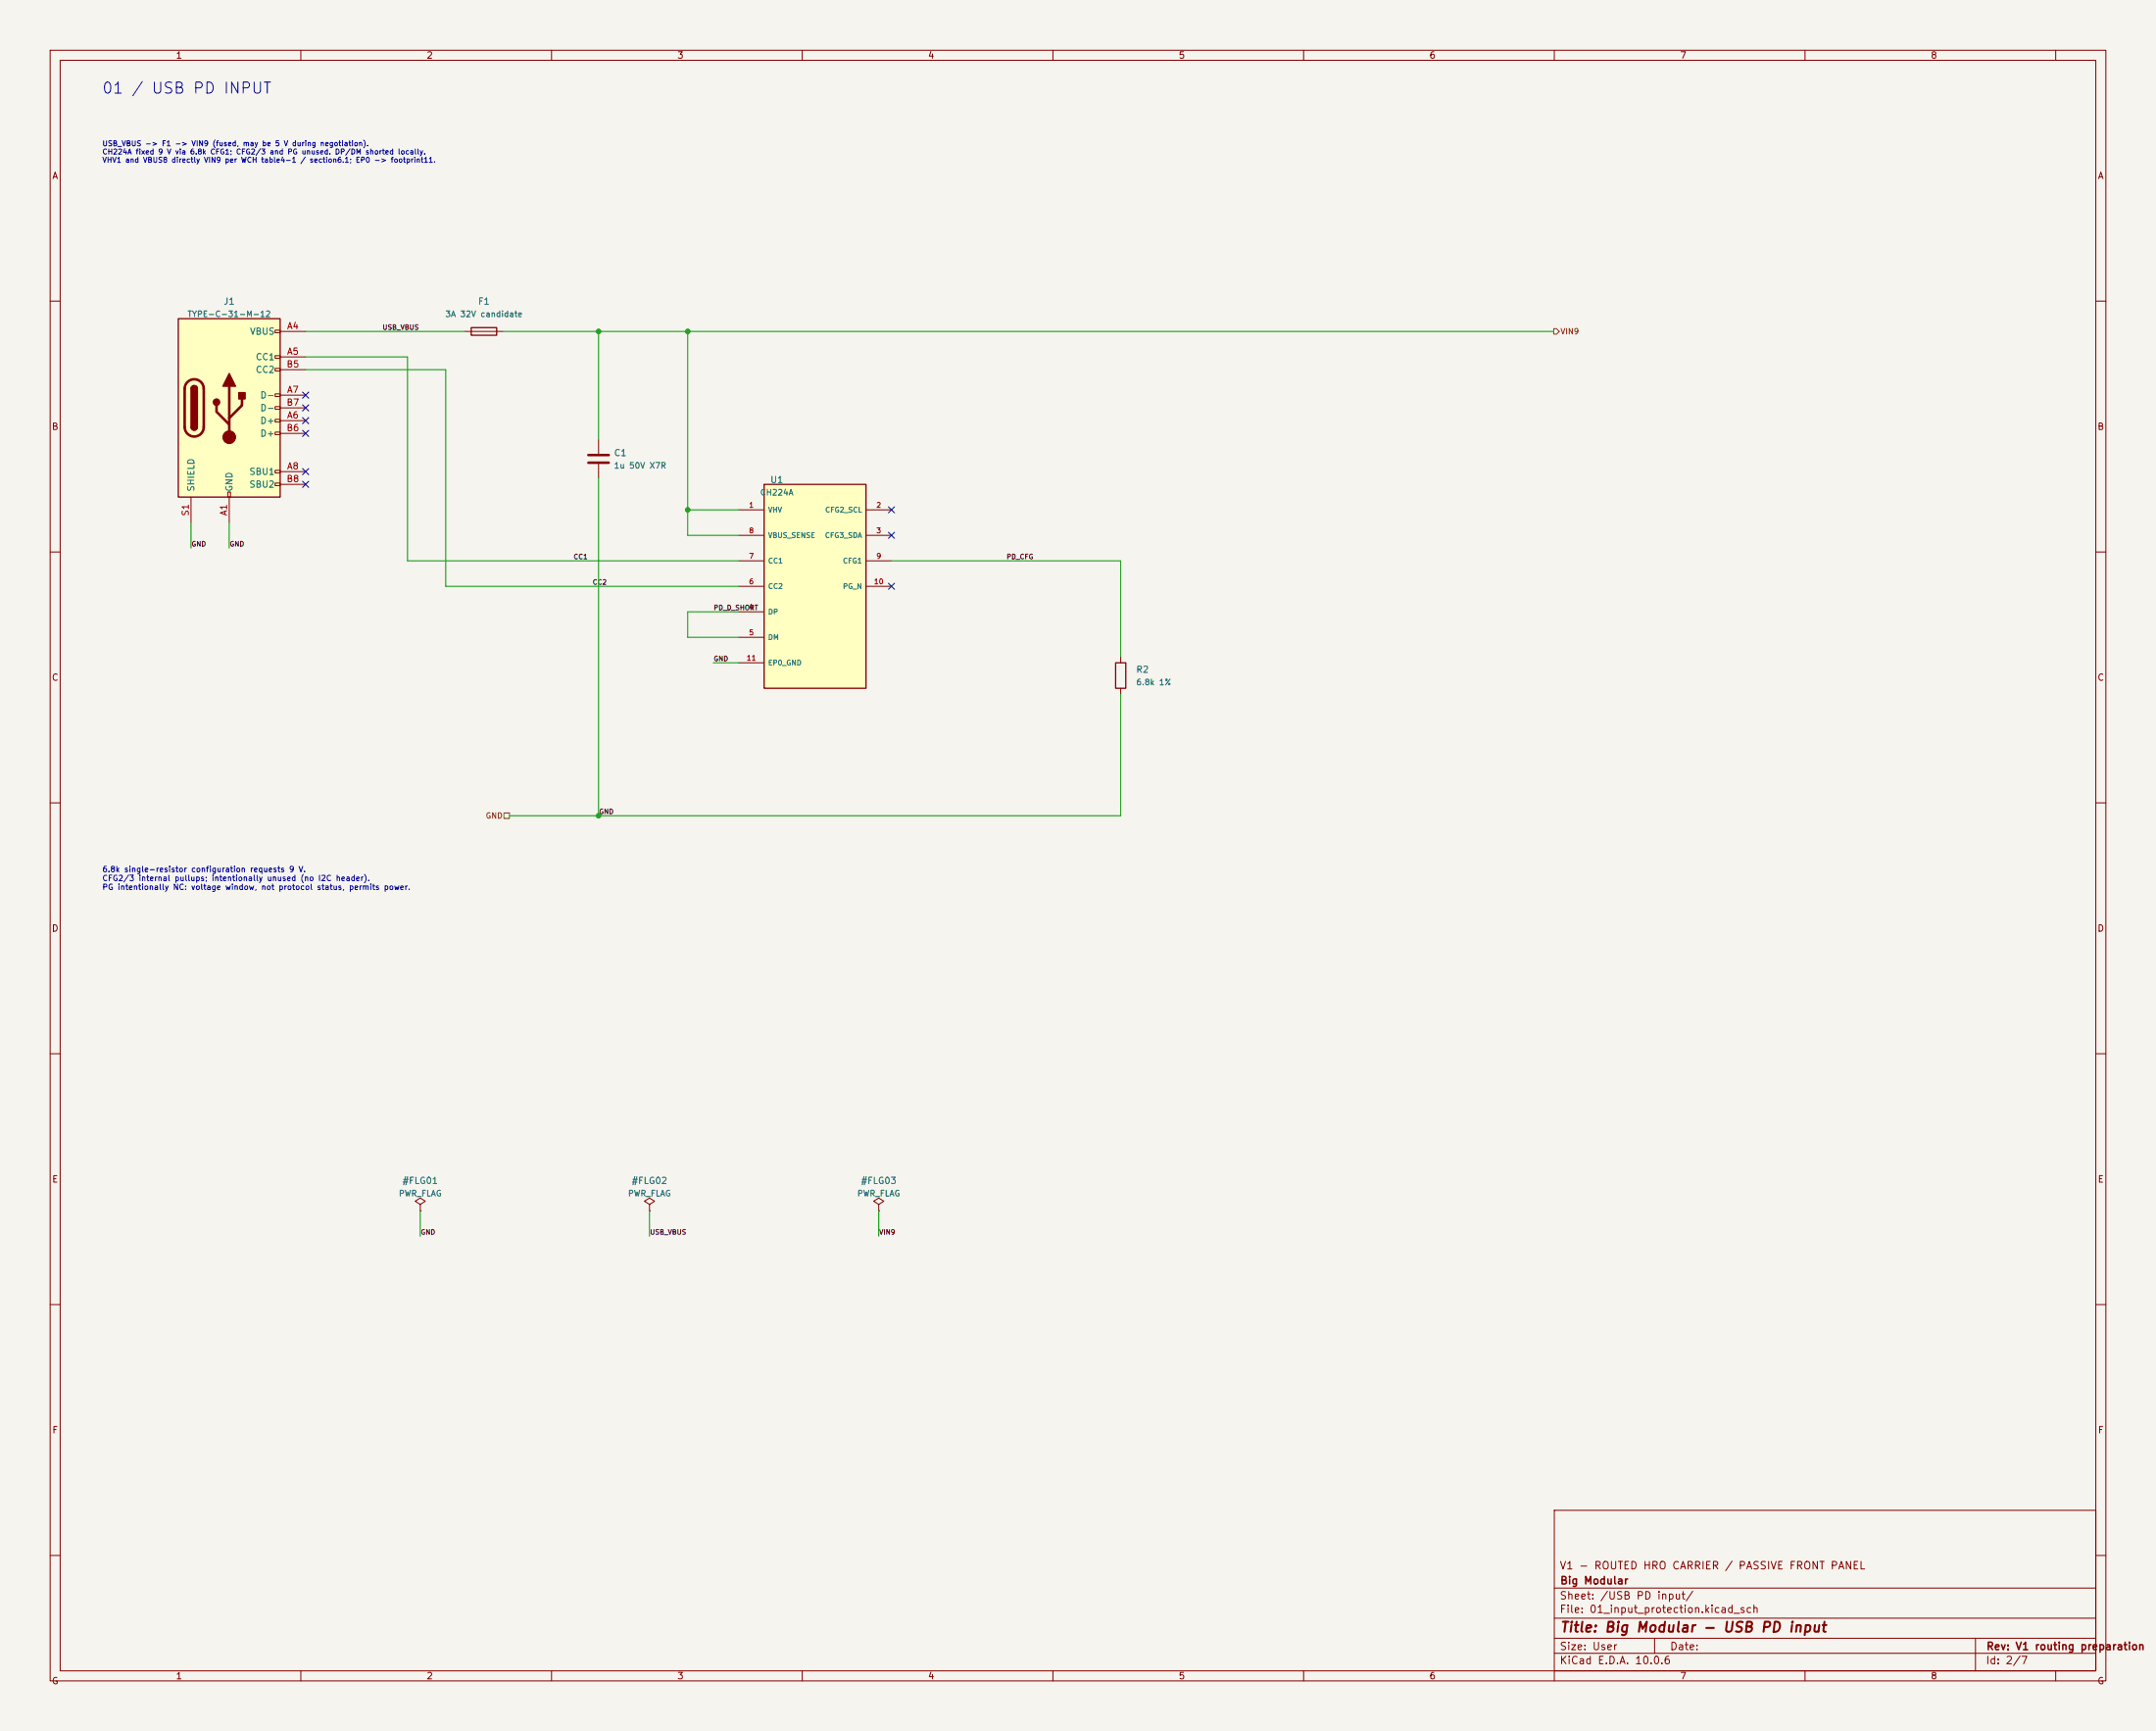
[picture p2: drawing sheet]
(kicad_sch
 (version 20260306)
 (generator "eeschema")
 (generator_version "10.0")
 (paper "User" 430 345)
 (title_block
  (title "Big Modular - USB PD input")
  (rev "V1 routing preparation")
  (company "Big Modular")
  (comment 1 "V1 - ROUTED HRO CARRIER / PASSIVE FRONT PANEL"))
 (lib_symbols
  (symbol "BigModular:CH224A"
   (pin_names
    (offset 0.7)) (exclude_from_sim no) (in_bom yes) (on_board yes)
   (in_pos_files yes)
   (duplicate_pin_numbers_are_jumpers no)
   (property "Reference" "U" (at 0 3 0) (show_name no) (do_not_autoplace no) (effects (font (size 1.27 1.27))))
   (property "Value" "CH224A" (at 0 0 0) (show_name no) (do_not_autoplace no) (effects (font (size 1.27 1.27))))
   (property "Footprint" "" (at 0 0 0) (show_name no) (do_not_autoplace no) (hide yes) (effects (font (size 1.27 1.27))))
   (property "Datasheet" "https://done.land/assets/files/ch224a_datasheet.pdf" (at 0 0 0) (show_name no) (do_not_autoplace no) (hide yes) (effects (font (size 1.27 1.27))))
   (property "Description" "" (at 0 0 0) (show_name no) (do_not_autoplace no) (hide yes) (effects (font (size 1.27 1.27))))
   (symbol "CH224A_0_1"
    (rectangle (start -10.16 20.32) (end 10.16 -20.32) (stroke (width 0.254) (type default)) (fill (type background))))
   (symbol "CH224A_1_1"
    (pin power_in line (at -15.24 15.24 0) (length 5.08) (name "VHV" (effects (font (size 1 1)))) (number "1" (effects (font (size 1 1)))))
    (pin input line (at 15.24 15.24 180) (length 5.08) (name "CFG2_SCL" (effects (font (size 1 1)))) (number "2" (effects (font (size 1 1)))))
    (pin bidirectional line (at 15.24 10.16 180) (length 5.08) (name "CFG3_SDA" (effects (font (size 1 1)))) (number "3" (effects (font (size 1 1)))))
    (pin bidirectional line (at -15.24 -5.08 0) (length 5.08) (name "DP" (effects (font (size 1 1)))) (number "4" (effects (font (size 1 1)))))
    (pin bidirectional line (at -15.24 -10.16 0) (length 5.08) (name "DM" (effects (font (size 1 1)))) (number "5" (effects (font (size 1 1)))))
    (pin bidirectional line (at -15.24 0 0) (length 5.08) (name "CC2" (effects (font (size 1 1)))) (number "6" (effects (font (size 1 1)))))
    (pin bidirectional line (at -15.24 5.08 0) (length 5.08) (name "CC1" (effects (font (size 1 1)))) (number "7" (effects (font (size 1 1)))))
    (pin input line (at -15.24 10.16 0) (length 5.08) (name "VBUS_SENSE" (effects (font (size 1 1)))) (number "8" (effects (font (size 1 1)))))
    (pin input line (at 15.24 5.08 180) (length 5.08) (name "CFG1" (effects (font (size 1 1)))) (number "9" (effects (font (size 1 1)))))
    (pin open_collector line (at 15.24 0 180) (length 5.08) (name "PG_N" (effects (font (size 1 1)))) (number "10" (effects (font (size 1 1)))))
    (pin power_in line (at -15.24 -15.24 0) (length 5.08) (name "EP0_GND" (effects (font (size 1 1)))) (number "11" (effects (font (size 1 1))))))
   (embedded_fonts no))
  (symbol "BigModular:HRO_TYPE_C_31_M_12" (pin_names (offset 1.016)) (exclude_from_sim no) (in_bom yes) (on_board yes) (in_pos_files yes) (duplicate_pin_numbers_are_jumpers no) (property "Reference" "J" (at 0 22.225 0) (show_name no) (do_not_autoplace no) (effects (font (size 1.27 1.27)))) (property "Value" "TYPE-C-31-M-12" (at 0 19.685 0) (show_name no) (do_not_autoplace no) (effects (font (size 1.27 1.27)))) (property "Footprint" "BigModular:HRO-TYPE-C-31-M-12" (at 3.81 0 0) (show_name no) (do_not_autoplace no) (hide yes) (effects (font (size 1.27 1.27)))) (property "Datasheet" "https://datasheet.lcsc.com/datasheet/pdf/9e56b777c022540fcce7c7f67825f55e.pdf?productCode=C165948" (at 3.81 0 0) (show_name no) (do_not_autoplace no) (hide yes) (effects (font (size 1.27 1.27)))) (property "Description" "HRO 16-contact USB-C; 12 PCB lands plus shell; paired GND/VBUS contacts share lands" (at 0 0 0) (show_name no) (do_not_autoplace no) (hide yes) (effects (font (size 1.27 1.27)))) (property "ki_keywords" "usb universal serial bus type-C USB2.0" (at 0 0 0) (show_name no) (do_not_autoplace no) (hide yes) (effects (font (size 1.27 1.27)))) (property "ki_fp_filters" "HRO-TYPE-C-31-M-12" (at 0 0 0) (show_name no) (do_not_autoplace no) (hide yes) (effects (font (size 1.27 1.27)))) (symbol "HRO_TYPE_C_31_M_12_0_0" (rectangle (start -0.254 -17.78) (end 0.254 -16.764) (stroke (width 0) (type default)) (fill (type none))) (rectangle (start 10.16 15.494) (end 9.144 14.986) (stroke (width 0) (type default)) (fill (type none))) (rectangle (start 10.16 10.414) (end 9.144 9.906) (stroke (width 0) (type default)) (fill (type none))) (rectangle (start 10.16 7.874) (end 9.144 7.366) (stroke (width 0) (type default)) (fill (type none))) (rectangle (start 10.16 2.794) (end 9.144 2.286) (stroke (width 0) (type default)) (fill (type none))) (rectangle (start 10.16 0.254) (end 9.144 -0.254) (stroke (width 0) (type default)) (fill (type none))) (rectangle (start 10.16 -2.286) (end 9.144 -2.794) (stroke (width 0) (type default)) (fill (type none))) (rectangle (start 10.16 -4.826) (end 9.144 -5.334) (stroke (width 0) (type default)) (fill (type none))) (rectangle (start 10.16 -12.446) (end 9.144 -12.954) (stroke (width 0) (type default)) (fill (type none))) (rectangle (start 10.16 -14.986) (end 9.144 -15.494) (stroke (width 0) (type default)) (fill (type none)))) (symbol "HRO_TYPE_C_31_M_12_0_1" (rectangle (start -10.16 17.78) (end 10.16 -17.78) (stroke (width 0.254) (type default)) (fill (type background))) (polyline (pts (xy -8.89 -3.81) (xy -8.89 3.81)) (stroke (width 0.508) (type default)) (fill (type none))) (rectangle (start -7.62 -3.81) (end -6.35 3.81) (stroke (width 0.254) (type default)) (fill (type outline))) (arc (start -7.62 3.81) (mid -6.985 4.4423) (end -6.35 3.81) (stroke (width 0.254) (type default)) (fill (type none))) (arc (start -7.62 3.81) (mid -6.985 4.4423) (end -6.35 3.81) (stroke (width 0.254) (type default)) (fill (type outline))) (arc (start -8.89 3.81) (mid -6.985 5.7067) (end -5.08 3.81) (stroke (width 0.508) (type default)) (fill (type none))) (arc (start -5.08 -3.81) (mid -6.985 -5.7067) (end -8.89 -3.81) (stroke (width 0.508) (type default)) (fill (type none))) (arc (start -6.35 -3.81) (mid -6.985 -4.4423) (end -7.62 -3.81) (stroke (width 0.254) (type default)) (fill (type none))) (arc (start -6.35 -3.81) (mid -6.985 -4.4423) (end -7.62 -3.81) (stroke (width 0.254) (type default)) (fill (type outline))) (polyline (pts (xy -5.08 3.81) (xy -5.08 -3.81)) (stroke (width 0.508) (type default)) (fill (type none))) (circle (center -2.54 1.143) (radius 0.635) (stroke (width 0.254) (type default)) (fill (type outline))) (polyline (pts (xy -1.27 4.318) (xy 0 6.858) (xy 1.27 4.318) (xy -1.27 4.318)) (stroke (width 0.254) (type default)) (fill (type outline))) (polyline (pts (xy 0 -2.032) (xy 2.54 0.508) (xy 2.54 1.778)) (stroke (width 0.508) (type default)) (fill (type none))) (polyline (pts (xy 0 -3.302) (xy -2.54 -0.762) (xy -2.54 0.508)) (stroke (width 0.508) (type default)) (fill (type none))) (polyline (pts (xy 0 -5.842) (xy 0 4.318)) (stroke (width 0.508) (type default)) (fill (type none))) (circle (center 0 -5.842) (radius 1.27) (stroke (width 0) (type default)) (fill (type outline))) (rectangle (start 1.905 1.778) (end 3.175 3.048) (stroke (width 0.254) (type default)) (fill (type outline)))) (symbol "HRO_TYPE_C_31_M_12_1_1" (pin passive line (at 0 -22.86 90) (length 5.08) (name "GND" (effects (font (size 1.27 1.27)))) (number "A1" (effects (font (size 1.27 1.27))))) (pin passive line (at 15.24 15.24 180) (length 5.08) (name "VBUS" (effects (font (size 1.27 1.27)))) (number "A4" (effects (font (size 1.27 1.27))))) (pin bidirectional line (at 15.24 10.16 180) (length 5.08) (name "CC1" (effects (font (size 1.27 1.27)))) (number "A5" (effects (font (size 1.27 1.27))))) (pin bidirectional line (at 15.24 -2.54 180) (length 5.08) (name "D+" (effects (font (size 1.27 1.27)))) (number "A6" (effects (font (size 1.27 1.27))))) (pin bidirectional line (at 15.24 2.54 180) (length 5.08) (name "D-" (effects (font (size 1.27 1.27)))) (number "A7" (effects (font (size 1.27 1.27))))) (pin bidirectional line (at 15.24 -12.7 180) (length 5.08) (name "SBU1" (effects (font (size 1.27 1.27)))) (number "A8" (effects (font (size 1.27 1.27))))) (pin passive line (at 15.24 15.24 180) (length 5.08) (hide yes) (name "VBUS" (effects (font (size 1.27 1.27)))) (number "A9" (effects (font (size 1.27 1.27))))) (pin passive line (at 0 -22.86 90) (length 5.08) (hide yes) (name "GND" (effects (font (size 1.27 1.27)))) (number "A12" (effects (font (size 1.27 1.27))))) (pin bidirectional line (at 15.24 7.62 180) (length 5.08) (name "CC2" (effects (font (size 1.27 1.27)))) (number "B5" (effects (font (size 1.27 1.27))))) (pin bidirectional line (at 15.24 -5.08 180) (length 5.08) (name "D+" (effects (font (size 1.27 1.27)))) (number "B6" (effects (font (size 1.27 1.27))))) (pin bidirectional line (at 15.24 0 180) (length 5.08) (name "D-" (effects (font (size 1.27 1.27)))) (number "B7" (effects (font (size 1.27 1.27))))) (pin bidirectional line (at 15.24 -15.24 180) (length 5.08) (name "SBU2" (effects (font (size 1.27 1.27)))) (number "B8" (effects (font (size 1.27 1.27))))) (pin passive line (at -7.62 -22.86 90) (length 5.08) (name "SHIELD" (effects (font (size 1.27 1.27)))) (number "S1" (effects (font (size 1.27 1.27)))))) (embedded_fonts no))
  (symbol "BigModular:Device_C"
   (pin_numbers (hide yes))
   (pin_names
    (offset 0.254)) (exclude_from_sim no) (in_bom yes) (on_board yes)
   (in_pos_files yes)
   (duplicate_pin_numbers_are_jumpers no)
   (property "Reference" "C" (at 0.635 2.54 0) (show_name no) (do_not_autoplace no) (effects (font (size 1.27 1.27)) (justify left)))
   (property "Value" "C" (at 0.635 -2.54 0) (show_name no) (do_not_autoplace no) (effects (font (size 1.27 1.27)) (justify left)))
   (property "Footprint" "" (at 0.9652 -3.81 0) (show_name no) (do_not_autoplace no) (hide yes) (effects (font (size 1.27 1.27))))
   (property "Datasheet" "" (at 0 0 0) (show_name no) (do_not_autoplace no) (hide yes) (effects (font (size 1.27 1.27))))
   (property "Description" "Unpolarized capacitor" (at 0 0 0) (show_name no) (do_not_autoplace no) (hide yes) (effects (font (size 1.27 1.27))))
   (symbol "Device_C_0_1"
    (polyline (pts (xy -2.032 0.762) (xy 2.032 0.762)) (stroke (width 0.508) (type default)) (fill (type none)))
    (polyline (pts (xy -2.032 -0.762) (xy 2.032 -0.762)) (stroke (width 0.508) (type default)) (fill (type none))))
   (symbol "Device_C_1_1"
    (pin passive line (at 0 3.81 270) (length 2.794) (name "" (effects (font (size 1.27 1.27)))) (number "1" (effects (font (size 1.27 1.27)))))
    (pin passive line (at 0 -3.81 90) (length 2.794) (name "" (effects (font (size 1.27 1.27)))) (number "2" (effects (font (size 1.27 1.27))))))
   (embedded_fonts no))
  (symbol "BigModular:Device_Fuse"
   (pin_numbers (hide yes))
   (pin_names
    (offset 0)) (exclude_from_sim no) (in_bom yes) (on_board yes)
   (in_pos_files yes)
   (duplicate_pin_numbers_are_jumpers no)
   (property "Reference" "F" (at 2.032 0 90) (show_name no) (do_not_autoplace no) (effects (font (size 1.27 1.27))))
   (property "Value" "Fuse" (at -1.905 0 90) (show_name no) (do_not_autoplace no) (effects (font (size 1.27 1.27))))
   (property "Footprint" "" (at -1.778 0 90) (show_name no) (do_not_autoplace no) (hide yes) (effects (font (size 1.27 1.27))))
   (property "Datasheet" "" (at 0 0 0) (show_name no) (do_not_autoplace no) (hide yes) (effects (font (size 1.27 1.27))))
   (property "Description" "Fuse" (at 0 0 0) (show_name no) (do_not_autoplace no) (hide yes) (effects (font (size 1.27 1.27))))
   (symbol "Device_Fuse_0_1"
    (rectangle (start -0.762 -2.54) (end 0.762 2.54) (stroke (width 0.254) (type default)) (fill (type none)))
    (polyline (pts (xy 0 2.54) (xy 0 -2.54)) (stroke (width 0) (type default)) (fill (type none))))
   (symbol "Device_Fuse_1_1"
    (pin passive line (at 0 3.81 270) (length 1.27) (name "" (effects (font (size 1.27 1.27)))) (number "1" (effects (font (size 1.27 1.27)))))
    (pin passive line (at 0 -3.81 90) (length 1.27) (name "" (effects (font (size 1.27 1.27)))) (number "2" (effects (font (size 1.27 1.27))))))
   (embedded_fonts no))
  (symbol "BigModular:Device_R"
   (pin_numbers (hide yes))
   (pin_names
    (offset 0)) (exclude_from_sim no) (in_bom yes) (on_board yes)
   (in_pos_files yes)
   (duplicate_pin_numbers_are_jumpers no)
   (property "Reference" "R" (at 2.032 0 90) (show_name no) (do_not_autoplace no) (effects (font (size 1.27 1.27))))
   (property "Value" "R" (at 0 0 90) (show_name no) (do_not_autoplace no) (effects (font (size 1.27 1.27))))
   (property "Footprint" "" (at -1.778 0 90) (show_name no) (do_not_autoplace no) (hide yes) (effects (font (size 1.27 1.27))))
   (property "Datasheet" "" (at 0 0 0) (show_name no) (do_not_autoplace no) (hide yes) (effects (font (size 1.27 1.27))))
   (property "Description" "Resistor" (at 0 0 0) (show_name no) (do_not_autoplace no) (hide yes) (effects (font (size 1.27 1.27))))
   (symbol "Device_R_0_1"
    (rectangle (start -1.016 -2.54) (end 1.016 2.54) (stroke (width 0.254) (type default)) (fill (type none))))
   (symbol "Device_R_1_1"
    (pin passive line (at 0 3.81 270) (length 1.27) (name "" (effects (font (size 1.27 1.27)))) (number "1" (effects (font (size 1.27 1.27)))))
    (pin passive line (at 0 -3.81 90) (length 1.27) (name "" (effects (font (size 1.27 1.27)))) (number "2" (effects (font (size 1.27 1.27))))))
   (embedded_fonts no))
  (symbol "BigModular:power_PWR_FLAG"
   (power global)
   (pin_numbers (hide yes))
   (pin_names
    (offset 0) (hide yes)) (exclude_from_sim no) (in_bom yes) (on_board yes)
   (in_pos_files yes)
   (duplicate_pin_numbers_are_jumpers no)
   (property "Reference" "#FLG" (at 0 1.905 0) (show_name no) (do_not_autoplace no) (hide yes) (effects (font (size 1.27 1.27))))
   (property "Value" "PWR_FLAG" (at 0 3.81 0) (show_name no) (do_not_autoplace no) (effects (font (size 1.27 1.27))))
   (property "Footprint" "" (at 0 0 0) (show_name no) (do_not_autoplace no) (hide yes) (effects (font (size 1.27 1.27))))
   (property "Datasheet" "" (at 0 0 0) (show_name no) (do_not_autoplace no) (hide yes) (effects (font (size 1.27 1.27))))
   (property "Description" "Special symbol for telling ERC where power comes from" (at 0 0 0) (show_name no) (do_not_autoplace no) (hide yes) (effects (font (size 1.27 1.27))))
   (symbol "power_PWR_FLAG_0_0"
    (pin power_out line (at 0 0 90) (length 0) (name "" (effects (font (size 1.27 1.27)))) (number "1" (effects (font (size 1.27 1.27))))))
   (symbol "power_PWR_FLAG_0_1"
    (polyline (pts (xy 0 0) (xy 0 1.27) (xy -1.016 1.905) (xy 0 2.54) (xy 1.016 1.905) (xy 0 1.27)) (stroke (width 0) (type default)) (fill (type none))))
   (embedded_fonts no)))
 (text "01 / USB PD INPUT"
  (exclude_from_sim no)
  (at 20.32 17.78 0)
  (effects (font (size 2.2 2.2)) (justify left)))
 (text "6.8k single-resistor configuration requests 9 V.\nCFG2/3 internal pullups; intentionally unused (no I2C header).\nPG intentionally NC: voltage window, not protocol status, permits power."
  (exclude_from_sim no)
  (at 20.32 175.26 0)
  (effects (font (size 1.1 1.1)) (justify left)))
 (text "USB_VBUS -> F1 -> VIN9 (fused, may be 5 V during negotiation).\nCH224A fixed 9 V via 6.8k CFG1; CFG2/3 and PG unused. DP/DM shorted locally.\nVHV1 and VBUS8 directly VIN9 per WCH table4-1 / section6.1; EP0 -> footprint11."
  (exclude_from_sim no)
  (at 20.32 30.48 0)
  (effects (font (size 1.02 1.02)) (justify left)))
 (junction
  (at 119.38 162.56)
  (diameter 0)
  (color 0 0 0 0))
 (junction
  (at 119.38 66.04)
  (diameter 0)
  (color 0 0 0 0))
 (junction
  (at 137.16 101.6)
  (diameter 0)
  (color 0 0 0 0))
 (junction
  (at 137.16 66.04)
  (diameter 0)
  (color 0 0 0 0))
 (no_connect
  (at 60.96 81.28))
 (no_connect
  (at 60.96 83.82))
 (no_connect
  (at 60.96 86.36))
 (no_connect
  (at 60.96 78.74))
 (no_connect
  (at 177.8 106.68))
 (no_connect
  (at 60.96 93.98))
 (no_connect
  (at 177.8 101.6))
 (no_connect
  (at 60.96 96.52))
 (no_connect
  (at 177.8 116.84))
 (wire
  (pts (xy 119.38 162.56) (xy 223.52 162.56))
  (stroke (width 0) (type default)))
 (wire
  (pts (xy 223.52 138.43) (xy 223.52 162.56))
  (stroke (width 0) (type default)))
 (wire
  (pts (xy 119.38 66.04) (xy 119.38 87.63))
  (stroke (width 0) (type default)))
 (wire
  (pts (xy 81.28 71.12) (xy 81.28 111.76))
  (stroke (width 0) (type default)))
 (wire
  (pts (xy 223.52 111.76) (xy 223.52 130.81))
  (stroke (width 0) (type default)))
 (wire
  (pts (xy 60.96 71.12) (xy 81.28 71.12))
  (stroke (width 0) (type default)))
 (wire
  (pts (xy 88.9 73.66) (xy 88.9 116.84))
  (stroke (width 0) (type default)))
 (wire
  (pts (xy 100.33 66.04) (xy 119.38 66.04))
  (stroke (width 0) (type default)))
 (wire
  (pts (xy 137.16 106.68) (xy 147.32 106.68))
  (stroke (width 0) (type default)))
 (wire
  (pts (xy 175.26 241.3) (xy 175.26 246.38))
  (stroke (width 0) (type default)))
 (wire
  (pts (xy 60.96 73.66) (xy 88.9 73.66))
  (stroke (width 0) (type default)))
 (wire
  (pts (xy 119.38 95.25) (xy 119.38 162.56))
  (stroke (width 0) (type default)))
 (wire
  (pts (xy 81.28 111.76) (xy 147.32 111.76))
  (stroke (width 0) (type default)))
 (wire
  (pts (xy 45.72 104.14) (xy 45.72 109.22))
  (stroke (width 0) (type default)))
 (wire
  (pts (xy 119.38 66.04) (xy 137.16 66.04))
  (stroke (width 0) (type default)))
 (wire
  (pts (xy 137.16 101.6) (xy 147.32 101.6))
  (stroke (width 0) (type default)))
 (wire
  (pts (xy 137.16 101.6) (xy 137.16 106.68))
  (stroke (width 0) (type default)))
 (wire
  (pts (xy 38.1 104.14) (xy 38.1 109.22))
  (stroke (width 0) (type default)))
 (wire
  (pts (xy 142.24 132.08) (xy 147.32 132.08))
  (stroke (width 0) (type default)))
 (wire
  (pts (xy 137.16 66.04) (xy 137.16 101.6))
  (stroke (width 0) (type default)))
 (wire
  (pts (xy 129.54 241.3) (xy 129.54 246.38))
  (stroke (width 0) (type default)))
 (wire
  (pts (xy 137.16 121.92) (xy 147.32 121.92))
  (stroke (width 0) (type default)))
 (wire
  (pts (xy 137.16 121.92) (xy 137.16 127))
  (stroke (width 0) (type default)))
 (wire
  (pts (xy 177.8 111.76) (xy 223.52 111.76))
  (stroke (width 0) (type default)))
 (wire
  (pts (xy 88.9 116.84) (xy 147.32 116.84))
  (stroke (width 0) (type default)))
 (wire
  (pts (xy 101.6 162.56) (xy 119.38 162.56))
  (stroke (width 0) (type default)))
 (wire
  (pts (xy 83.82 241.3) (xy 83.82 246.38))
  (stroke (width 0) (type default)))
 (wire
  (pts (xy 60.96 66.04) (xy 92.71 66.04))
  (stroke (width 0) (type default)))
 (wire
  (pts (xy 137.16 127) (xy 147.32 127))
  (stroke (width 0) (type default)))
 (wire
  (pts (xy 137.16 66.04) (xy 309.88 66.04))
  (stroke (width 0) (type default)))
 (label "USB_VBUS"
  (at 76.2 66.04 0)
  (effects (font (size 0.95 0.95)) (justify left bottom)))
 (label "GND"
  (at 142.24 132.08 0)
  (effects (font (size 0.95 0.95)) (justify left bottom)))
 (label "GND"
  (at 45.72 109.22 0)
  (effects (font (size 0.95 0.95)) (justify left bottom)))
 (label "CC1"
  (at 114.3 111.76 0)
  (effects (font (size 0.95 0.95)) (justify left bottom)))
 (label "CC2"
  (at 118.11 116.84 0)
  (effects (font (size 0.95 0.95)) (justify left bottom)))
 (label "USB_VBUS"
  (at 129.54 246.38 0)
  (effects (font (size 0.95 0.95)) (justify left bottom)))
 (label "PD_CFG"
  (at 200.66 111.76 0)
  (effects (font (size 0.95 0.95)) (justify left bottom)))
 (label "VIN9"
  (at 175.26 246.38 0)
  (effects (font (size 0.95 0.95)) (justify left bottom)))
 (label "PD_D_SHORT"
  (at 142.24 121.92 0)
  (effects (font (size 0.95 0.95)) (justify left bottom)))
 (label "GND"
  (at 119.38 162.56 0)
  (effects (font (size 0.95 0.95)) (justify left bottom)))
 (label "GND"
  (at 38.1 109.22 0)
  (effects (font (size 0.95 0.95)) (justify left bottom)))
 (label "GND"
  (at 83.82 246.38 0)
  (effects (font (size 0.95 0.95)) (justify left bottom)))
 (hierarchical_label "VIN9"
  (shape output)
  (at 309.88 66.04 0)
  (effects (font (size 1.1 1.1)) (justify left)))
 (hierarchical_label "GND"
  (shape passive)
  (at 101.6 162.56 180)
  (effects (font (size 1.1 1.1)) (justify right)))
 (symbol
  (lib_id "BigModular:power_PWR_FLAG")
  (at 83.82 241.3 0)
  (unit 1)
  (body_style 1)
  (exclude_from_sim no)
  (in_bom no)
  (on_board yes)
  (in_pos_files yes)
  (dnp no)
  (property "Reference" "#FLG01" (at 83.82 235.3 0) (show_name no) (do_not_autoplace no) (effects (font (size 1.27 1.27))))
  (property "Value" "PWR_FLAG" (at 83.82 237.84 0) (show_name no) (do_not_autoplace no) (effects (font (size 1.15 1.15))))
  (property "Footprint" "" (at 83.82 241.3 0) (hide yes) (show_name no) (do_not_autoplace no) (effects (font (size 1 1))))
  (property "Datasheet" "" (at 83.82 241.3 0) (hide yes) (show_name no) (do_not_autoplace no) (effects (font (size 1 1))))
  (property "Description" "" (at 83.82 241.3 0) (show_name no) (do_not_autoplace no) (effects (font (size 1.27 1.27))))
  (property "MPN" "" (at 83.82 241.3 0) (hide yes) (show_name no) (do_not_autoplace no) (effects (font (size 1 1))))
  (property "LCSC" "" (at 83.82 241.3 0) (hide yes) (show_name no) (do_not_autoplace no) (effects (font (size 1 1))))
  (property "NOTE" "Prototype candidate; qualify ratings, land pattern and operating corners." (at 83.82 241.3 0) (hide yes) (show_name no) (do_not_autoplace no) (effects (font (size 1 1))))
  (property "JLCPCB Exclude" "no" (at 83.82 241.3 0) (hide yes) (show_name no) (do_not_autoplace no) (effects (font (size 1 1))))
  (property "JLCPCB Audit Requirements" "{}" (at 83.82 241.3 0) (hide yes) (show_name no) (do_not_autoplace no) (effects (font (size 1 1))))
  (pin "1"))
 (symbol
  (lib_id "BigModular:Device_R")
  (at 223.52 134.62 0)
  (unit 1)
  (body_style 1)
  (exclude_from_sim no)
  (in_bom yes)
  (on_board yes)
  (in_pos_files yes)
  (dnp no)
  (property "Reference" "R2" (at 226.52 133.42 0) (show_name no) (do_not_autoplace no) (effects (font (size 1.27 1.27)) (justify left)))
  (property "Value" "6.8k 1%" (at 226.52 135.96 0) (show_name no) (do_not_autoplace no) (effects (font (size 1.15 1.15)) (justify left)))
  (property "Footprint" "BigModular:R_0603_1608Metric" (at 223.52 134.62 0) (hide yes) (show_name no) (do_not_autoplace no) (effects (font (size 1 1))))
  (property "Datasheet" "" (at 223.52 134.62 0) (hide yes) (show_name no) (do_not_autoplace no) (effects (font (size 1 1))))
  (property "Description" "" (at 223.52 134.62 0) (show_name no) (do_not_autoplace no) (effects (font (size 1.27 1.27))))
  (property "MPN" "0603WAF6801T5E" (at 223.52 134.62 0) (hide yes) (show_name no) (do_not_autoplace no) (effects (font (size 1 1))))
  (property "LCSC" "C23212" (at 223.52 134.62 0) (hide yes) (show_name no) (do_not_autoplace no) (effects (font (size 1 1))))
  (property "NOTE" "Prototype candidate; qualify ratings, land pattern and operating corners." (at 223.52 134.62 0) (hide yes) (show_name no) (do_not_autoplace no) (effects (font (size 1 1))))
  (property "JLCPCB Exclude" "no" (at 223.52 134.62 0) (hide yes) (show_name no) (do_not_autoplace no) (effects (font (size 1 1))))
  (property "JLCPCB Audit Requirements" "{}" (at 223.52 134.62 0) (hide yes) (show_name no) (do_not_autoplace no) (effects (font (size 1 1))))
  (pin "1")
  (pin "2"))
 (symbol
  (lib_id "BigModular:power_PWR_FLAG")
  (at 175.26 241.3 0)
  (unit 1)
  (body_style 1)
  (exclude_from_sim no)
  (in_bom no)
  (on_board yes)
  (in_pos_files yes)
  (dnp no)
  (property "Reference" "#FLG03" (at 175.26 235.3 0) (show_name no) (do_not_autoplace no) (effects (font (size 1.27 1.27))))
  (property "Value" "PWR_FLAG" (at 175.26 237.84 0) (show_name no) (do_not_autoplace no) (effects (font (size 1.15 1.15))))
  (property "Footprint" "" (at 175.26 241.3 0) (hide yes) (show_name no) (do_not_autoplace no) (effects (font (size 1 1))))
  (property "Datasheet" "" (at 175.26 241.3 0) (hide yes) (show_name no) (do_not_autoplace no) (effects (font (size 1 1))))
  (property "Description" "" (at 175.26 241.3 0) (show_name no) (do_not_autoplace no) (effects (font (size 1.27 1.27))))
  (property "MPN" "" (at 175.26 241.3 0) (hide yes) (show_name no) (do_not_autoplace no) (effects (font (size 1 1))))
  (property "LCSC" "" (at 175.26 241.3 0) (hide yes) (show_name no) (do_not_autoplace no) (effects (font (size 1 1))))
  (property "NOTE" "Prototype candidate; qualify ratings, land pattern and operating corners." (at 175.26 241.3 0) (hide yes) (show_name no) (do_not_autoplace no) (effects (font (size 1 1))))
  (property "JLCPCB Exclude" "no" (at 175.26 241.3 0) (hide yes) (show_name no) (do_not_autoplace no) (effects (font (size 1 1))))
  (property "JLCPCB Audit Requirements" "{}" (at 175.26 241.3 0) (hide yes) (show_name no) (do_not_autoplace no) (effects (font (size 1 1))))
  (pin "1"))
 (symbol
  (lib_id "BigModular:Device_Fuse")
  (at 96.52 66.04 90)
  (unit 1)
  (body_style 1)
  (exclude_from_sim no)
  (in_bom yes)
  (on_board yes)
  (in_pos_files yes)
  (dnp no)
  (property "Reference" "F1" (at 96.52 60.04 90) (show_name no) (do_not_autoplace no) (effects (font (size 1.27 1.27))))
  (property "Value" "3A 32V candidate" (at 96.52 62.58 90) (show_name no) (do_not_autoplace no) (effects (font (size 1.15 1.15))))
  (property "Footprint" "BigModular:Fuse_1206_3216Metric" (at 96.52 66.04 0) (hide yes) (show_name no) (do_not_autoplace no) (effects (font (size 1 1))))
  (property "Datasheet" "" (at 96.52 66.04 0) (hide yes) (show_name no) (do_not_autoplace no) (effects (font (size 1 1))))
  (property "Description" "" (at 96.52 66.04 0) (show_name no) (do_not_autoplace no) (effects (font (size 1.27 1.27))))
  (property "MPN" "0466003.NRHF" (at 96.52 66.04 0) (hide yes) (show_name no) (do_not_autoplace no) (effects (font (size 1 1))))
  (property "LCSC" "C14165" (at 96.52 66.04 0) (hide yes) (show_name no) (do_not_autoplace no) (effects (font (size 1 1))))
  (property "NOTE" "0466003.NRHF catalog candidate only; source/fuse/eFuse thermal and I2t coordination NOT qualified." (at 96.52 66.04 0) (hide yes) (show_name no) (do_not_autoplace no) (effects (font (size 1 1))))
  (property "JLCPCB Exclude" "no" (at 96.52 66.04 0) (hide yes) (show_name no) (do_not_autoplace no) (effects (font (size 1 1))))
  (property "JLCPCB Audit Requirements" "{}" (at 96.52 66.04 0) (hide yes) (show_name no) (do_not_autoplace no) (effects (font (size 1 1))))
  (pin "1")
  (pin "2"))
 (symbol (lib_id "BigModular:Device_C") (at 119.38 91.44 0) (unit 1) (body_style 1) (exclude_from_sim no) (in_bom yes) (on_board yes) (in_pos_files yes) (dnp no) (property "Reference" "C1" (at 122.38 90.24 0) (show_name no) (do_not_autoplace no) (effects (font (size 1.27 1.27)) (justify left))) (property "Value" "1u 50V X7R" (at 122.38 92.78 0) (show_name no) (do_not_autoplace no) (effects (font (size 1.15 1.15)) (justify left))) (property "Footprint" "BigModular:C_0805_2012Metric" (at 119.38 91.44 0) (hide yes) (show_name no) (do_not_autoplace no) (effects (font (size 1 1)))) (property "Datasheet" "https://www.lcsc.com/datasheet/lcsc_datasheet_2304140030_Samsung-Electro-Mechanics-CL21B105KBFNNNE_C28323.pdf" (at 119.38 91.44 0) (hide yes) (show_name no) (do_not_autoplace no) (effects (font (size 1 1)))) (property "Description" "" (at 119.38 91.44 0) (show_name no) (do_not_autoplace no) (effects (font (size 1.27 1.27)))) (property "MPN" "CL21B105KBFNNNE" (at 119.38 91.44 0) (hide yes) (show_name no) (do_not_autoplace no) (effects (font (size 1 1)))) (property "LCSC" "C28323" (at 119.38 91.44 0) (hide yes) (show_name no) (do_not_autoplace no) (effects (font (size 1 1)))) (property "NOTE" "Effective capacitance under DC bias and temperature must be verified; no automatic reuse approval." (at 119.38 91.44 0) (hide yes) (show_name no) (do_not_autoplace no) (effects (font (size 1 1)))) (property "JLCPCB Exclude" "no" (at 119.38 91.44 0) (hide yes) (show_name no) (do_not_autoplace no) (effects (font (size 1 1)))) (property "JLCPCB Audit Requirements" "{}" (at 119.38 91.44 0) (hide yes) (show_name no) (do_not_autoplace no) (effects (font (size 1 1)))) (pin "1") (pin "2") (property "Manufacturer" "Samsung Electro-Mechanics" (at 122.38 92.78 0) (show_name no) (do_not_autoplace no) (effects (font (size 1.15 1.15)) (justify left) hide)))
 (symbol (lib_id "BigModular:HRO_TYPE_C_31_M_12") (at 45.72 81.28 0) (unit 1) (body_style 1) (exclude_from_sim no) (in_bom yes) (on_board yes) (in_pos_files yes) (dnp no) (property "Reference" "J1" (at 45.72 60.04 0) (show_name no) (do_not_autoplace no) (effects (font (size 1.27 1.27)))) (property "Value" "TYPE-C-31-M-12" (at 45.72 62.58 0) (show_name no) (do_not_autoplace no) (effects (font (size 1.15 1.15)))) (property "Footprint" "BigModular:HRO-TYPE-C-31-M-12" (at 45.72 81.28 0) (hide yes) (show_name no) (do_not_autoplace no) (effects (font (size 1 1)))) (property "Datasheet" "https://datasheet.lcsc.com/datasheet/pdf/9e56b777c022540fcce7c7f67825f55e.pdf?productCode=C165948" (at 45.72 81.28 0) (hide yes) (show_name no) (do_not_autoplace no) (effects (font (size 1 1)))) (property "Description" "" (at 45.72 81.28 0) (show_name no) (do_not_autoplace no) (effects (font (size 1.27 1.27)))) (property "MPN" "TYPE-C-31-M-12" (at 45.72 81.28 0) (hide yes) (show_name no) (do_not_autoplace no) (effects (font (size 1 1)))) (property "LCSC" "C165948" (at 45.72 81.28 0) (hide yes) (show_name no) (do_not_autoplace no) (effects (font (size 1 1)))) (property "NOTE" "HRO C165948; Bread local land. A1 includes B12; A4 includes B9; A9 includes B4; A12 includes B1; S1 shell=GND. USB data/SBU NC. No verified 3D model; see docs/usb-hro-review.md. Economy catalog candidate; front SMT contacts with four plated shell slots requiring explicit supplier solder-process review; not quote approval." (at 45.72 81.28 0) (hide yes) (show_name no) (do_not_autoplace no) (effects (font (size 1 1)))) (property "JLCPCB Exclude" "no" (at 45.72 81.28 0) (hide yes) (show_name no) (do_not_autoplace no) (effects (font (size 1 1)))) (property "JLCPCB Audit Requirements" "{\"assembly\": \"jlcpcb\", \"reason\": \"Economy catalog candidate; supplier process/preview approval pending.\"}" (at 45.72 81.28 0) (hide yes) (show_name no) (do_not_autoplace no) (effects (font (size 1 1)))) (pin "A1") (pin "A4") (pin "A5") (pin "A6") (pin "A7") (pin "A8") (pin "A9") (pin "A12") (pin "B5") (pin "B6") (pin "B7") (pin "B8") (pin "S1") (property "Manufacturer" "HRO (Korean Hroparts Elec)" (at 45.72 62.58 0) (show_name no) (do_not_autoplace no) (effects (font (size 1.15 1.15)) hide)))
 (symbol
  (lib_id "BigModular:power_PWR_FLAG")
  (at 129.54 241.3 0)
  (unit 1)
  (body_style 1)
  (exclude_from_sim no)
  (in_bom no)
  (on_board yes)
  (in_pos_files yes)
  (dnp no)
  (property "Reference" "#FLG02" (at 129.54 235.3 0) (show_name no) (do_not_autoplace no) (effects (font (size 1.27 1.27))))
  (property "Value" "PWR_FLAG" (at 129.54 237.84 0) (show_name no) (do_not_autoplace no) (effects (font (size 1.15 1.15))))
  (property "Footprint" "" (at 129.54 241.3 0) (hide yes) (show_name no) (do_not_autoplace no) (effects (font (size 1 1))))
  (property "Datasheet" "" (at 129.54 241.3 0) (hide yes) (show_name no) (do_not_autoplace no) (effects (font (size 1 1))))
  (property "Description" "" (at 129.54 241.3 0) (show_name no) (do_not_autoplace no) (effects (font (size 1.27 1.27))))
  (property "MPN" "" (at 129.54 241.3 0) (hide yes) (show_name no) (do_not_autoplace no) (effects (font (size 1 1))))
  (property "LCSC" "" (at 129.54 241.3 0) (hide yes) (show_name no) (do_not_autoplace no) (effects (font (size 1 1))))
  (property "NOTE" "Prototype candidate; qualify ratings, land pattern and operating corners." (at 129.54 241.3 0) (hide yes) (show_name no) (do_not_autoplace no) (effects (font (size 1 1))))
  (property "JLCPCB Exclude" "no" (at 129.54 241.3 0) (hide yes) (show_name no) (do_not_autoplace no) (effects (font (size 1 1))))
  (property "JLCPCB Audit Requirements" "{}" (at 129.54 241.3 0) (hide yes) (show_name no) (do_not_autoplace no) (effects (font (size 1 1))))
  (pin "1"))
 (symbol
  (lib_id "BigModular:CH224A")
  (at 162.56 116.84 0)
  (unit 1)
  (body_style 1)
  (exclude_from_sim no)
  (in_bom yes)
  (on_board yes)
  (in_pos_files yes)
  (dnp no)
  (property "Reference" "U1" (at 154.94 95.6 0) (show_name no) (do_not_autoplace no) (effects (font (size 1.27 1.27))))
  (property "Value" "CH224A" (at 154.94 98.14 0) (show_name no) (do_not_autoplace no) (effects (font (size 1.15 1.15))))
  (property "Footprint" "BigModular:SSOP-10-1EP_3.9x4.9mm_P1mm_EP2.1x3.3mm" (at 162.56 116.84 0) (hide yes) (show_name no) (do_not_autoplace no) (effects (font (size 1 1))))
  (property "Datasheet" "https://done.land/assets/files/ch224a_datasheet.pdf" (at 162.56 116.84 0) (hide yes) (show_name no) (do_not_autoplace no) (effects (font (size 1 1))))
  (property "Description" "" (at 162.56 116.84 0) (show_name no) (do_not_autoplace no) (effects (font (size 1.27 1.27))))
  (property "MPN" "CH224A" (at 162.56 116.84 0) (hide yes) (show_name no) (do_not_autoplace no) (effects (font (size 1 1))))
  (property "LCSC" "C42459160" (at 162.56 116.84 0) (hide yes) (show_name no) (do_not_autoplace no) (effects (font (size 1 1))))
  (property "NOTE" "WCH V2 table4-1; VHV1 is high-voltage input. EP0 mapped to pad11. Section7.1 typo resolved against pin table4-1, app6.1 and rating8.1.1; see engineering note." (at 162.56 116.84 0) (hide yes) (show_name no) (do_not_autoplace no) (effects (font (size 1 1))))
  (property "JLCPCB Exclude" "no" (at 162.56 116.84 0) (hide yes) (show_name no) (do_not_autoplace no) (effects (font (size 1 1))))
  (property "JLCPCB Audit Requirements" "{}" (at 162.56 116.84 0) (hide yes) (show_name no) (do_not_autoplace no) (effects (font (size 1 1))))
  (pin "1")
  (pin "8")
  (pin "2")
  (pin "3")
  (pin "4")
  (pin "5")
  (pin "6")
  (pin "7")
  (pin "9")
  (pin "10")
  (pin "11")))
